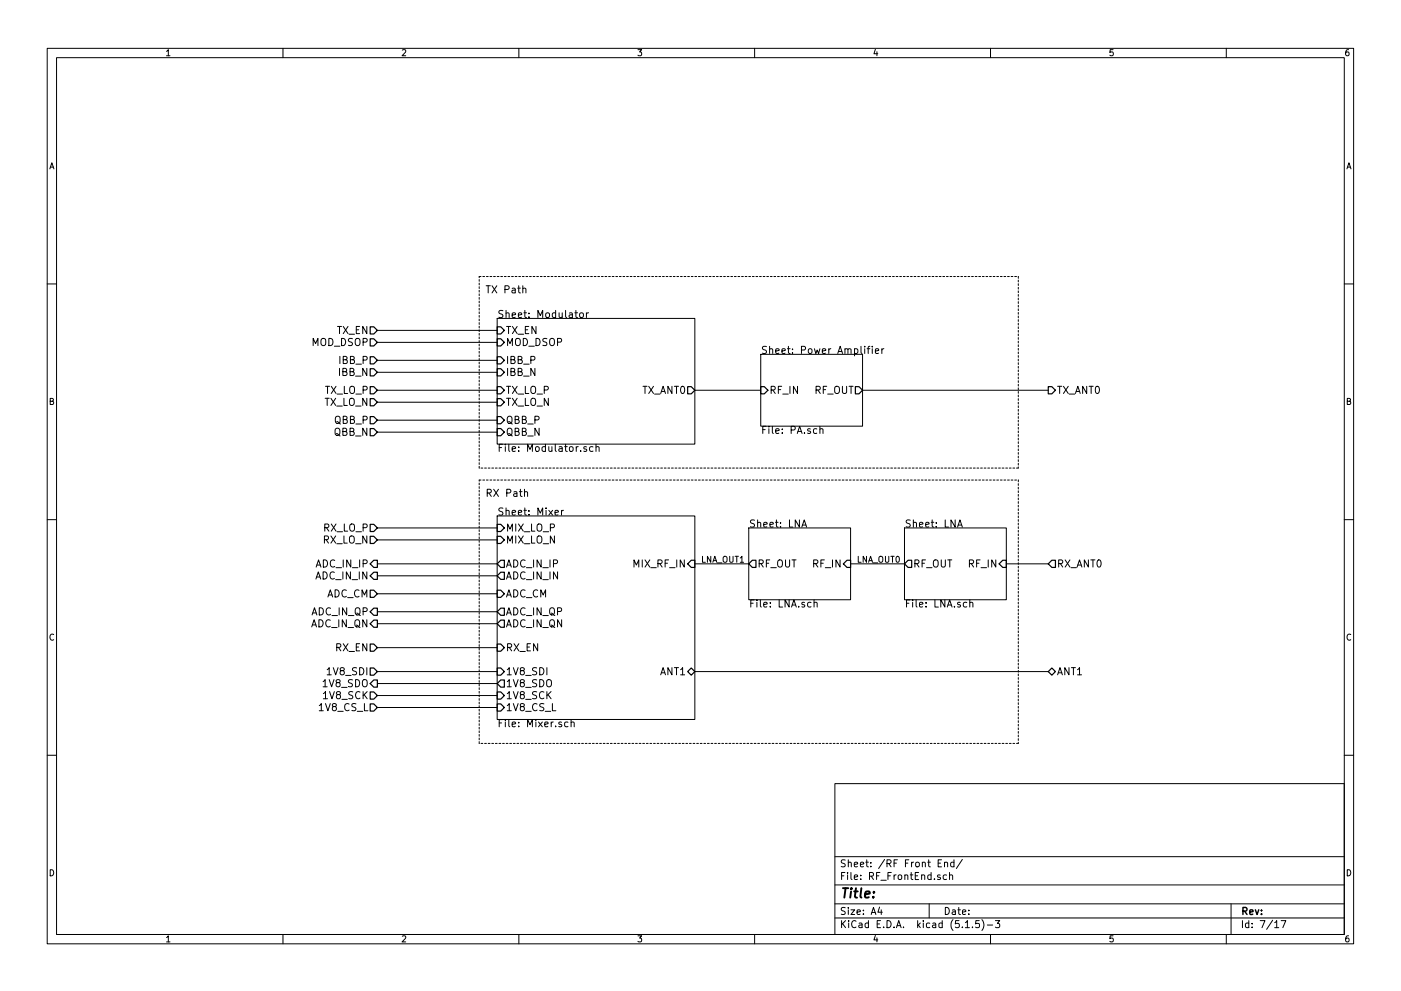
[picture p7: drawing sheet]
<svg xmlns="http://www.w3.org/2000/svg" width="297mm" height="210mm" viewBox="0 0 297 210" stroke-linecap="round" stroke-linejoin="round" font-family="sans-serif">
<g fill="none" stroke="#000" stroke-width=".21">
<path d="M10 10.3h277v189.9h-277zM12 12.2h273v186.1h-273zM60 10.3v1.9M110 10.3v1.9M160 10.3v1.9M210 10.3v1.9M260 10.3v1.9M10 60.2h2M80 76.4h25.4M80 79h25.4M80 72.6h25.4M80 70.1h25.4"/>
<path d="M105.4 67.6h41.9v26.6h-41.9zM110.8 61.3l.3-.2 .3 .1 .1 .9M121.9 66.4h.6M122.1 65.9v1.3l.4 .2M123 66.5l.2-.1 .4 .1 .1 .6-.2 .2-.3 .1-.2-.2zM124.3 66.4v1M124.8 66.4l-.5 .2M161.3 75.2h21.6v15.2h-21.6zM183.8 74h.6M184.4 73.5l-.3 .2v1.3M184.9 73.5v.1M184.9 74v1"/>
<path d="M185.6 74.5l.7-.2v-.2l-.5-.1-.2 .2 .1 .7h.6M187 74v1M187.4 74l-.4 .3M285 60.2h2M80 91.7h25.4M80 89.1h25.4M80 85.3h25.4M80 82.8h25.4M124.3 94.8h-.3l-.2 .2v.2l.5 .1v.4h-.5M125.7 94.8h-.4l-.3 .2 .1 .7h.6M126.4 94.9l.2-.1h.3l.1 1M126.4 94.3v1.5"/>
<path d="M147.3 82.8h14M173.8 91.1l.3-.1h.3l.1 1M173.8 90.4v1.6M182.9 82.8h39.3M10 110.3h2M80 114.5h25.4M80 112h25.4M80 119.6h25.4M105.4 109.5h41.9v43.1h-41.9zM111.2 104.4l.2-.1 .4 .1 .1 .9M117.7 108.8l.7-.2-.1-.2-.4-.1-.2 .2v.7h.6M119 108.3v1"/>
<path d="M119.5 108.3l-.5 .3M147.3 119.6h11.4M158.7 112h21.6v15.2h-21.6zM170 111.8l.5-1.5 .5 1.5M170.1 111.4h.8M180.3 119.6h11.5M191.8 112h21.6v15.2h-21.6zM203 111.8l.5-1.5 .5 1.5M203.1 111.4h.8M213.4 119.6h8.8M285 110.3h2M80 122.2h25.4"/>
<path d="M80 132.3h25.4M80 137.4h25.4M80 126h25.4M80 129.8h25.4M172.6 127.9l.2-.1 .4 .1 .1 .9M172.6 127.3v1.5M205.6 127.9l.2-.1 .4 .1 .1 .9M205.6 127.3v1.5M80 142.5h25.4M80 150.1h25.4M80 147.6h25.4M80 145h25.4"/>
<path d="M120.4 153.3l-.4-.1-.3 .3 .1 .6h.6M121.1 153.3l.2-.1 .4 .1v.9M121.1 152.7v1.5M147.3 142.5h74.9M10 160.2h2M177 166.3h108v32h-108zM285 160.2h2M60 198.3v1.9M110 198.3v1.9M160 198.3v1.9M177 194.8h108M177 191.8h108"/>
<path d="M177 187.8h108M177 181.8h108M186.5 192.5l-.4 1h1M186.8 193v1M197 191.8v3M198.9 183.1h.5M199.6 182.4h-.7v1.5h.7M200.3 183.1l.2-.2 .3 .1 .1 .9M200.3 182.9v1M200.7 185.7l-.4-.1-.3 .3 .1 .6 .2 .1 .4-.1M201.3 185.7l.2-.1 .4 .1 .1 .9M201.3 185.1v1.5"/>
<path d="M202.3 183l-.5-.1-.3 .3 .2 .6h.6M202.3 182.4v1.5M204 182.3l-1.2 2M204.7 196.8h.8M206.2 196.7v.1M207.6 195.3h-.7l-.1 .7h.7l.1 .7-.2 .1-.6-.1M208.2 195.1a1.71 1.71 0 0 1 0 2.3M209.3 196.3h1.2M210 198.3v1.9M211 195.3h1l-.5 .6 .4 .1v.7l-.2 .1-.7-.1M260 198.3v1.9M261 191.8v6.5"/>
<path d="M270.3 195.8l.4-.5v1.5M270.3 196.8h.8M271.6 195.3h1l-.6 1.5"/>
</g>
<g fill="none" stroke="#000" stroke-width=".25">
<path d="M78.5 78.2h.7l.8 .8-.8 .8h-.7zM78.5 75.7h.7l.8 .7-.8 .8h-.7zM78.5 69.3h.7l.8 .8-.8 .8h-.7zM78.5 71.9h.7l.8 .7-.8 .8h-.7zM105.4 75.7h.8l.7 .7-.7 .8h-.8zM105.4 78.2h.8l.7 .8-.7 .8h-.8zM105.4 69.3h.8l.7 .8-.7 .8h-.8zM105.4 71.9h.8l.7 .7-.7 .8h-.8zM78.5 90.9h.7l.8 .8-.8 .8h-.7zM78.5 88.4h.7l.8 .7-.8 .8h-.7zM78.5 82h.7l.8 .8-.8 .8h-.7zM78.5 84.6h.7l.8 .7-.8 .8h-.7z"/>
<path d="M105.4 90.9h.8l.7 .8-.7 .8h-.8zM105.4 88.4h.8l.7 .7-.7 .8h-.8zM105.4 82h.8l.7 .8-.7 .8h-.8zM105.4 84.6h.8l.7 .7-.7 .8h-.8zM145.8 82h.8l.7 .8-.7 .8h-.8zM161.3 82h.8l.7 .8-.7 .8h-.8zM181.4 82h.7l.8 .8-.8 .8h-.7zM222.2 82h.8l.8 .8-.8 .8h-.8zM78.5 111.2h.7l.8 .8-.8 .8h-.7zM78.5 113.8h.7l.8 .7-.8 .8h-.7zM79.2 118.9h.8v1.5h-.8l-.7-.8zM105.4 111.2h.8l.7 .8-.7 .8h-.8z"/>
<path d="M105.4 113.8h.8l.7 .7-.7 .8h-.8zM106.2 118.9h.7v1.5h-.7l-.8-.8zM146.6 118.9h.7v1.5h-.7l-.8-.8zM159.5 118.9h.8v1.5h-.8l-.8-.8zM179.6 118.9h.7v1.5h-.7l-.8-.8zM192.5 118.9h.8v1.5h-.8l-.7-.8zM212.6 118.9h.8v1.5h-.8l-.8-.8zM223 118.9h.8v1.5h-.8l-.8-.8zM78.5 136.6h.7l.8 .8-.8 .8h-.7zM78.5 129.8l.7-.8h.8v1.6h-.8zM78.5 125.2h.7l.8 .8-.8 .7h-.7zM79.2 121.4h.8v1.5h-.8l-.7-.7z"/>
<path d="M79.2 131.6h.8v1.5h-.8l-.7-.8zM105.4 125.2h.8l.7 .8-.7 .7h-.8zM105.4 129.8l.8-.8h.7v1.6h-.7zM105.4 136.6h.8l.7 .8-.7 .8h-.8zM106.2 121.4h.7v1.5h-.7l-.8-.7zM106.2 131.6h.7v1.5h-.7l-.8-.8zM78.5 141.7h.7l.8 .8-.8 .8h-.7zM78.5 146.8h.7l.8 .8-.8 .7h-.7zM78.5 149.3h.7l.8 .8-.8 .8h-.7zM79.2 144.3h.8v1.5h-.8l-.7-.8zM105.4 146.8h.8l.7 .8-.7 .7h-.8zM105.4 141.7h.8l.7 .8-.7 .8h-.8z"/>
<path d="M105.4 149.3h.8l.7 .8-.7 .8h-.8zM106.2 144.3h.7v1.5h-.7l-.8-.8zM145.8 142.5l.8-.8 .7 .8-.7 .8zM222.2 142.5l.8-.8 .8 .8-.8 .8z"/>
</g>
<path d="M101.6 58.7h114.3M215.9 58.7v40.6M101.6 99.3v-40.6M215.9 99.3h-114.3M101.6 101.8h114.3M215.9 101.8v55.9M101.6 157.7v-55.9M215.9 157.7h-114.3" fill="none" stroke="#000" stroke-width=".21" stroke-dasharray=".4 .4"/>
<text font-size="2.8" x="178" y="190.5">Title:</text>
<g font-size="2.1">
<text x="102.9" y="62.2">TX Path</text>
<text x="71.4" y="70.9">TX_EN</text>
<text x="105.4" y="67.5">Sheet: Modulator</text>
<text x="107.2" y="70.9">TX_EN</text>
<text x="66.1" y="73.4">MOD_DSOP</text>
<text x="72" y="77.2">IBB_P</text>
<text x="107.2" y="77.2">IBB_P</text>
<text x="107.2" y="73.4">MOD_DSOP</text>
<text x="161.3" y="75.1">Sheet: Power Amplifier</text>
<text x="68.8" y="83.6">TX_LO_P</text>
<text x="71.9" y="79.8">IBB_N</text>
<text x="107.2" y="79.8">IBB_N</text>
<text x="107.2" y="83.6">TX_LO_P</text>
<text x="136.1" y="83.6">TX_ANT0</text>
<text x="163.1" y="83.6">RF_IN</text>
<text x="172.6" y="83.6">RF_OUT</text>
<text x="224" y="83.6">TX_ANT0</text>
<text x="68.7" y="86.1">TX_LO_N</text>
<text x="70.9" y="89.9">QBB_P</text>
<text x="107.2" y="89.9">QBB_P</text>
<text x="107.2" y="86.1">TX_LO_N</text>
<text x="70.8" y="92.5">QBB_N</text>
<text x="105.4" y="95.9">File: Modulator.sch</text>
<text x="107.2" y="92.5">QBB_N</text>
<text x="161.3" y="92">File: PA.sch</text>
<text x="102.9" y="105.4">RX Path</text>
<text x="68.6" y="112.8">RX_LO_P</text>
<text x="105.4" y="109.4">Sheet: Mixer</text>
<text x="107.2" y="112.8">MIX_LO_P</text>
<text x="158.7" y="111.9">Sheet: LNA</text>
<text x="191.8" y="111.9">Sheet: LNA</text>
<text x="68.5" y="115.3">RX_LO_N</text>
<text x="107.2" y="115.3">MIX_LO_N</text>
<text x="67" y="122.9">ADC_IN_IN</text>
<text x="67.2" y="120.4">ADC_IN_IP</text>
<text x="107.2" y="120.4">ADC_IN_IP</text>
<text x="107.2" y="122.9">ADC_IN_IN</text>
<text x="134.5" y="120.4">MIX_RF_IN</text>
<text x="160.5" y="120.4">RF_OUT</text>
<text x="172.4" y="120.4">RF_IN</text>
<text x="193.5" y="120.4">RF_OUT</text>
<text x="205.5" y="120.4">RF_IN</text>
<text x="224" y="120.4">RX_ANT0</text>
<text x="66.1" y="130.6">ADC_IN_QP</text>
<text x="69.2" y="126.7">ADC_CM</text>
<text x="107.2" y="126.7">ADC_CM</text>
<text x="107.2" y="130.6">ADC_IN_QP</text>
<text x="158.7" y="128.9">File: LNA.sch</text>
<text x="191.8" y="128.9">File: LNA.sch</text>
<text x="66" y="133.1">ADC_IN_QN</text>
<text x="107.2" y="133.1">ADC_IN_QN</text>
<text x="69.7" y="143.3">1V8_SDI</text>
<text x="71.1" y="138.2">RX_EN</text>
<text x="107.2" y="138.2">RX_EN</text>
<text x="107.2" y="143.3">1V8_SDI</text>
<text x="140" y="143.3">ANT1</text>
<text x="224" y="143.3">ANT1</text>
<text x="68.7" y="145.8">1V8_SDO</text>
<text x="68.8" y="148.3">1V8_SCK</text>
<text x="107.2" y="148.3">1V8_SCK</text>
<text x="107.2" y="145.8">1V8_SDO</text>
<text x="67.8" y="150.9">1V8_CS_L</text>
<text x="105.4" y="154.3">File: Mixer.sch</text>
<text x="107.2" y="150.9">1V8_CS_L</text>
<text x="178" y="184">Sheet: /RF Front End/</text>
<text x="178" y="186.7">File: RF_FrontEnd.sch</text>
<text x="178" y="196.9">KiCad E.D.A. kicad (5.1.5)-3</text>
<text x="178" y="194.1">Size: A4</text>
<text x="200" y="194.1">Date:</text>
<text x="263" y="194.1">Rev:</text>
<text x="263" y="196.9">Id: 7/17</text>
</g>
<g font-size="1.8">
<text x="35" y="11.9">1</text>
<text x="85" y="11.9">2</text>
<text x="135" y="11.9">3</text>
<text x="185" y="11.9">4</text>
<text x="235" y="11.9">5</text>
<text x="285" y="11.9">6</text>
<text x="10.4" y="35.9">A</text>
<text x="285.4" y="35.9">A</text>
<text x="10.4" y="85.9">B</text>
<text x="285.4" y="85.9">B</text>
<text x="148.6" y="119.4">LNA_OUT1</text>
<text x="181.6" y="119.4">LNA_OUT0</text>
<text x="10.4" y="135.9">C</text>
<text x="285.4" y="135.9">C</text>
<text x="10.4" y="185.9">D</text>
<text x="285.4" y="185.9">D</text>
<text x="35" y="199.9">1</text>
<text x="85" y="199.9">2</text>
<text x="135" y="199.9">3</text>
<text x="185" y="199.9">4</text>
<text x="235" y="199.9">5</text>
<text x="285" y="199.9">6</text>
</g>
</svg>
